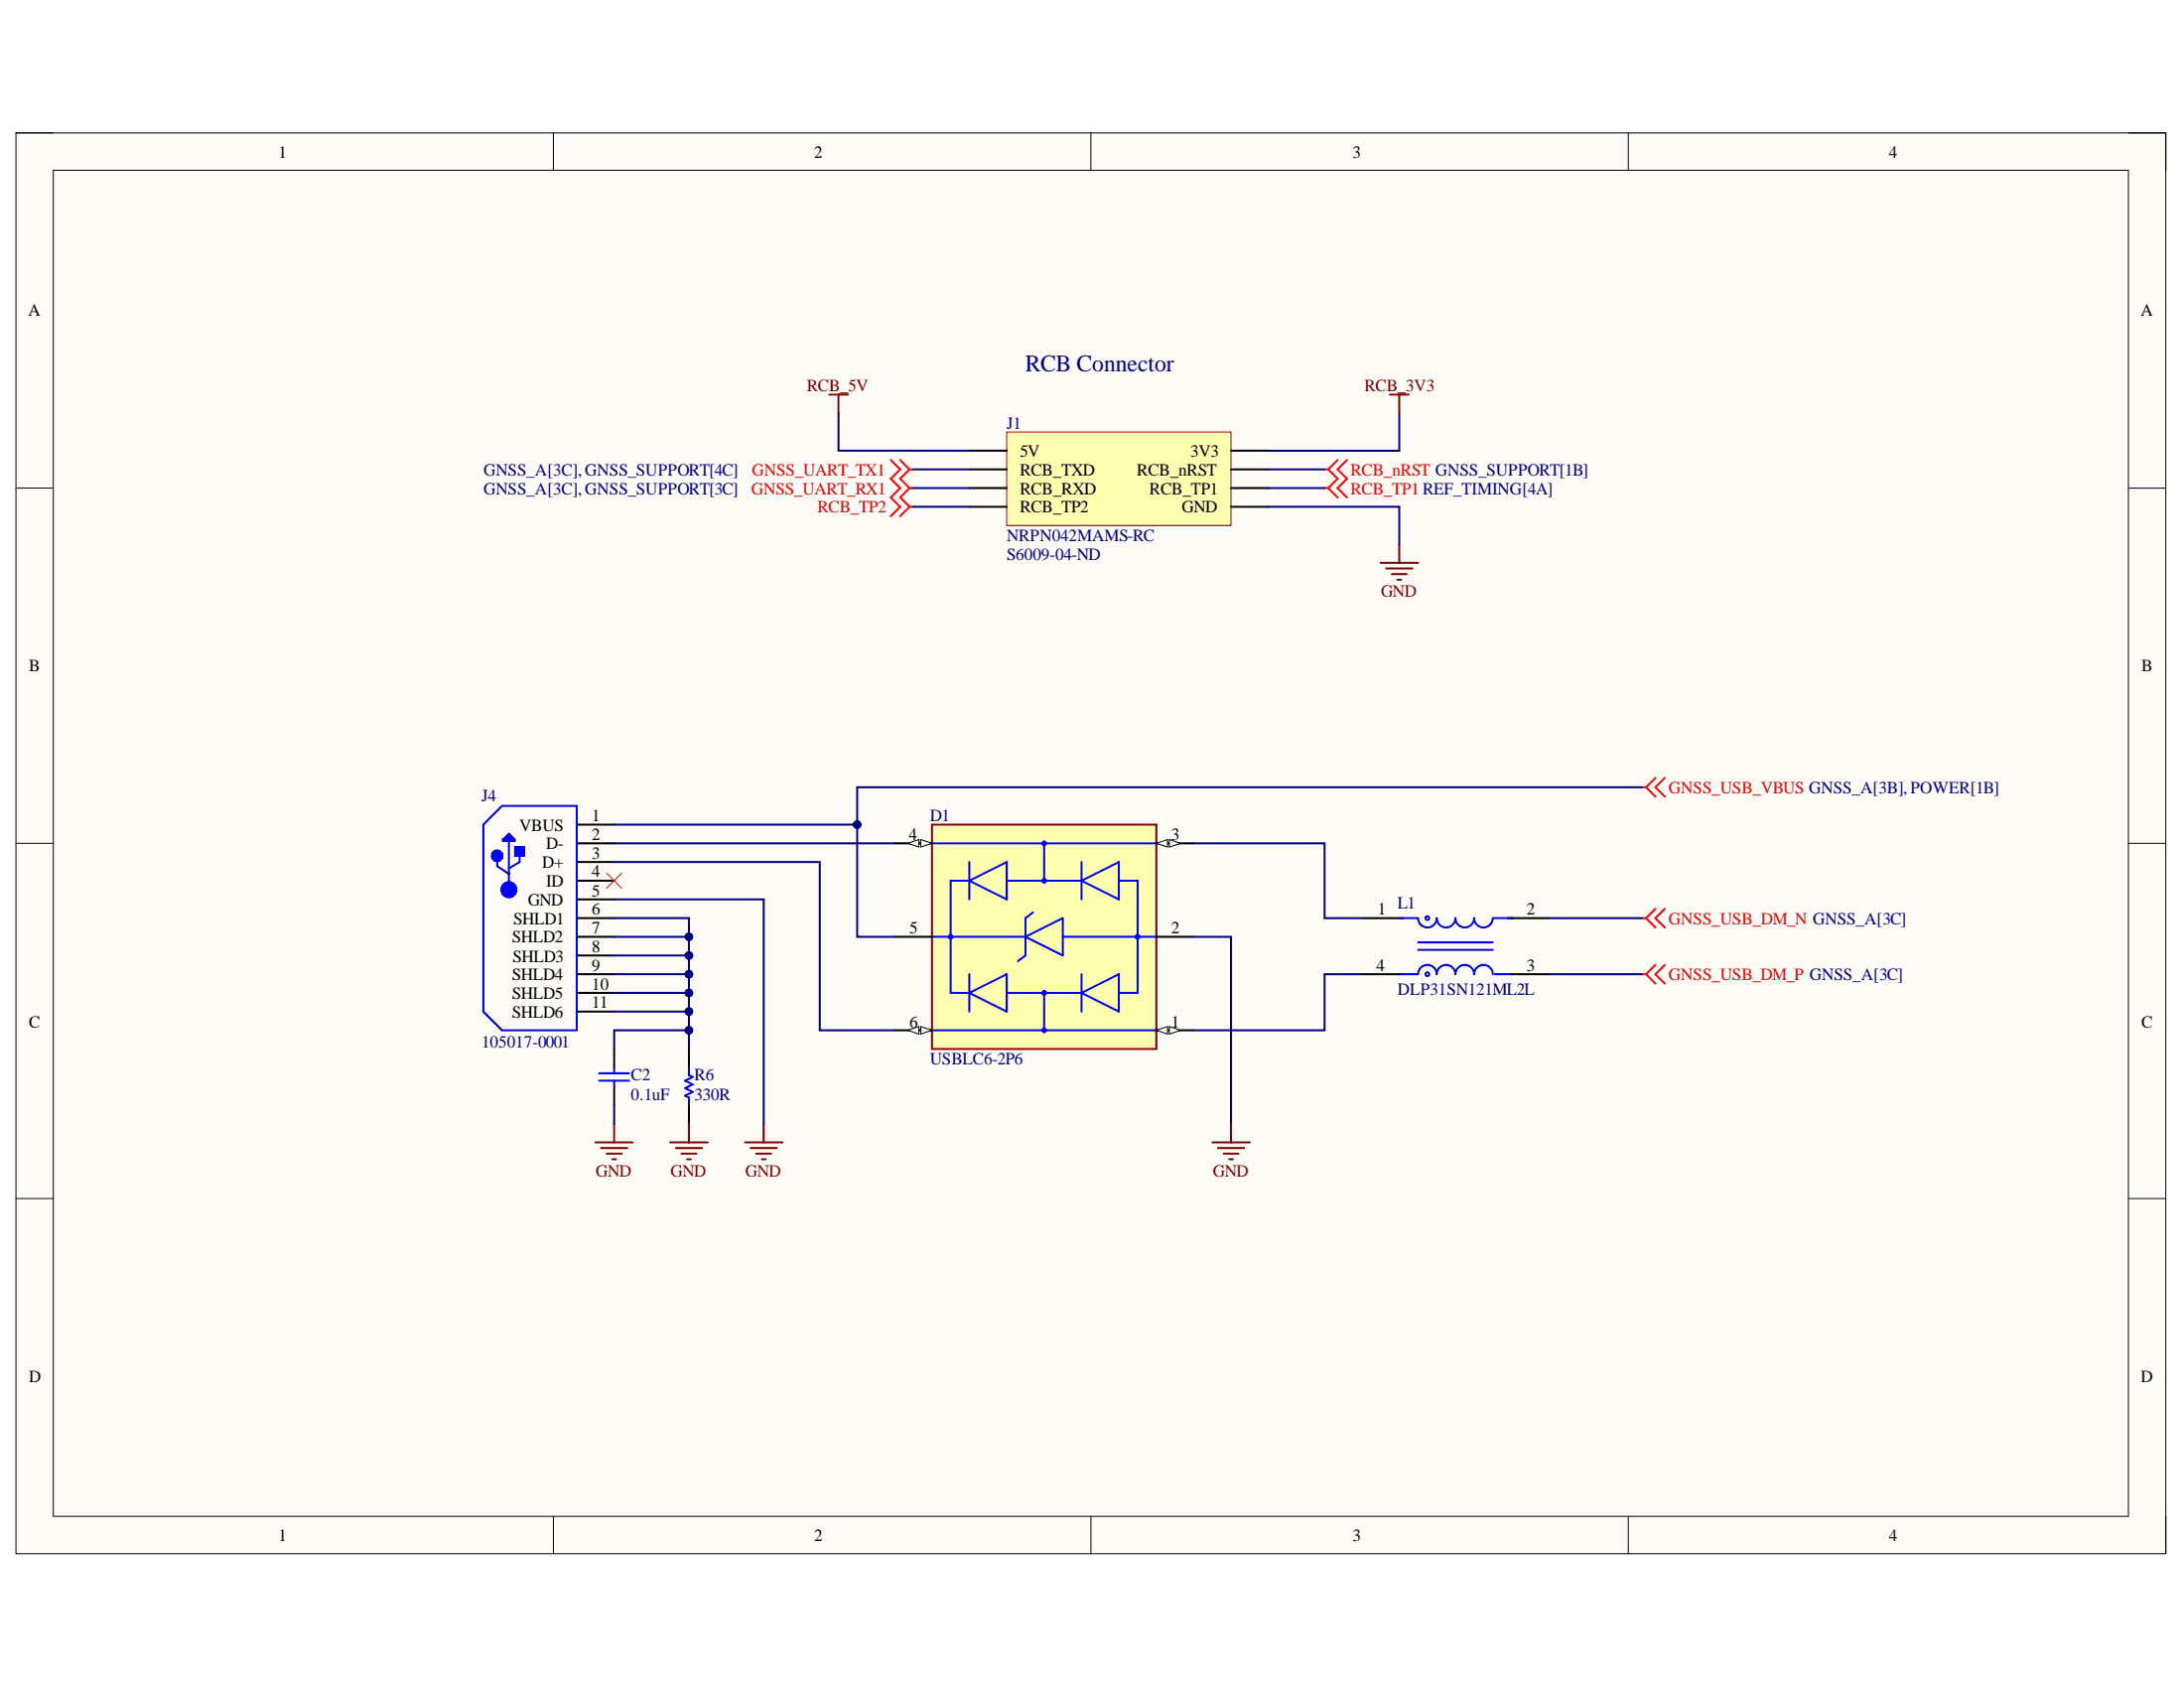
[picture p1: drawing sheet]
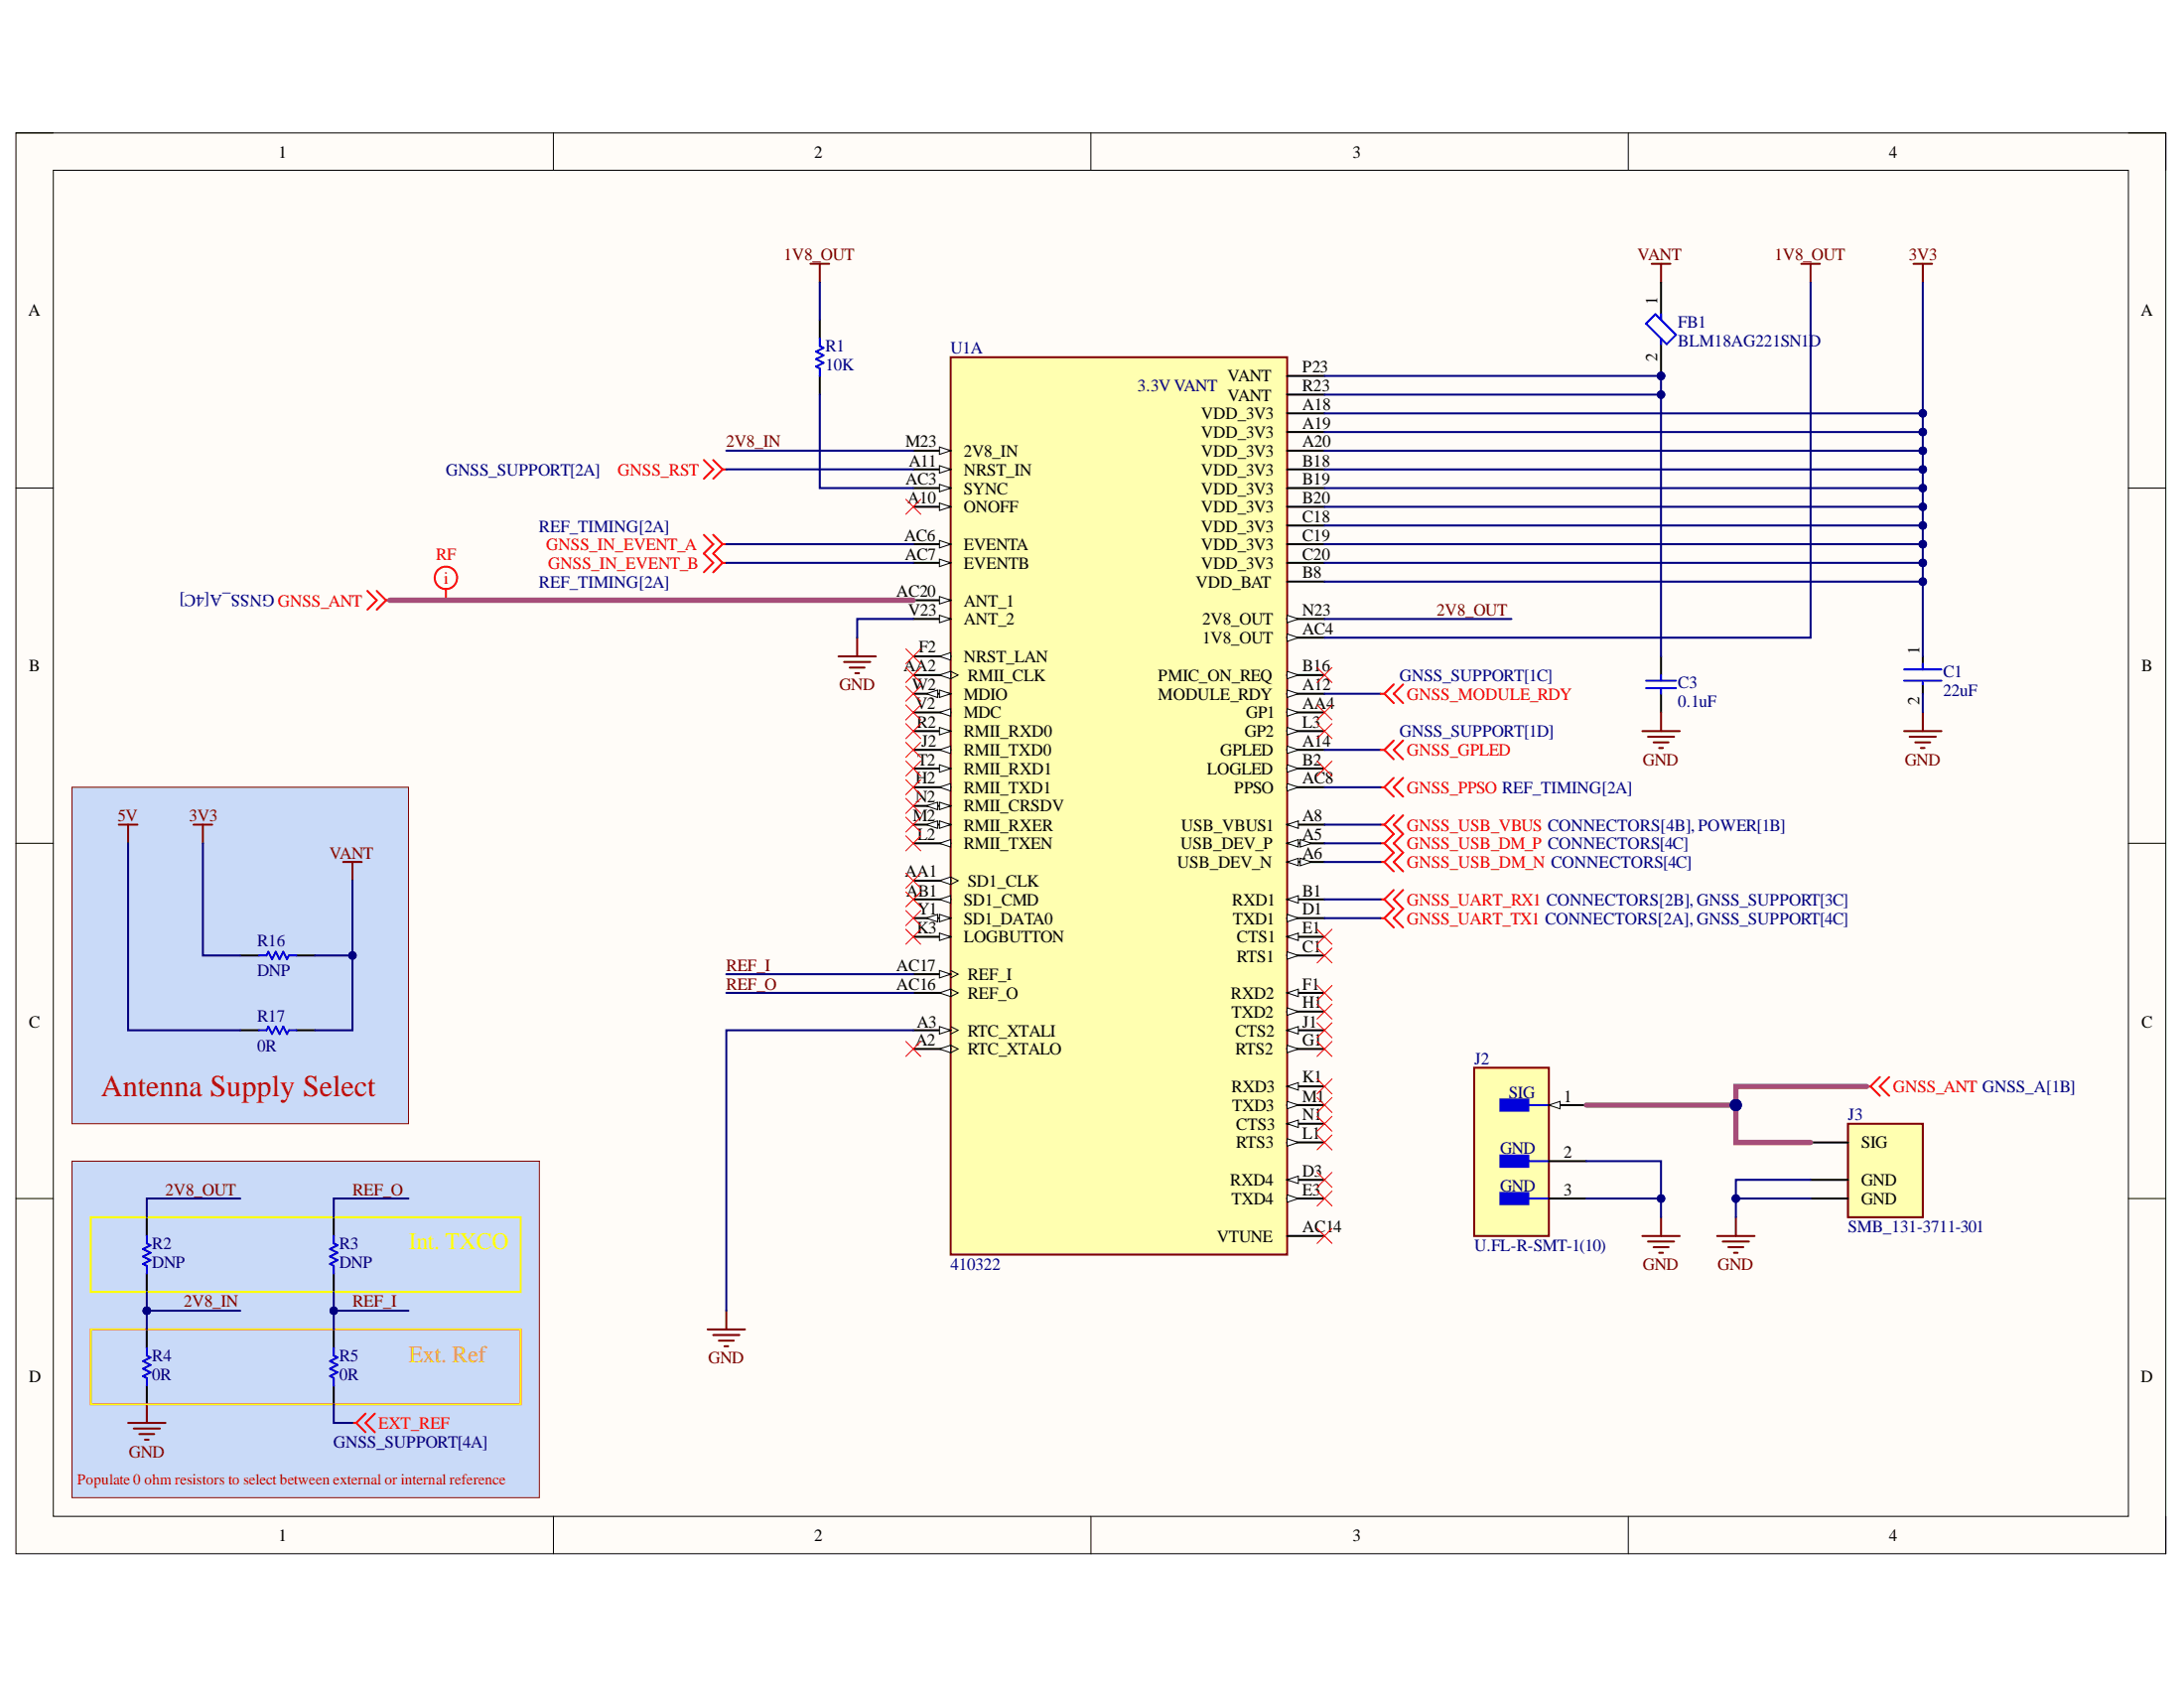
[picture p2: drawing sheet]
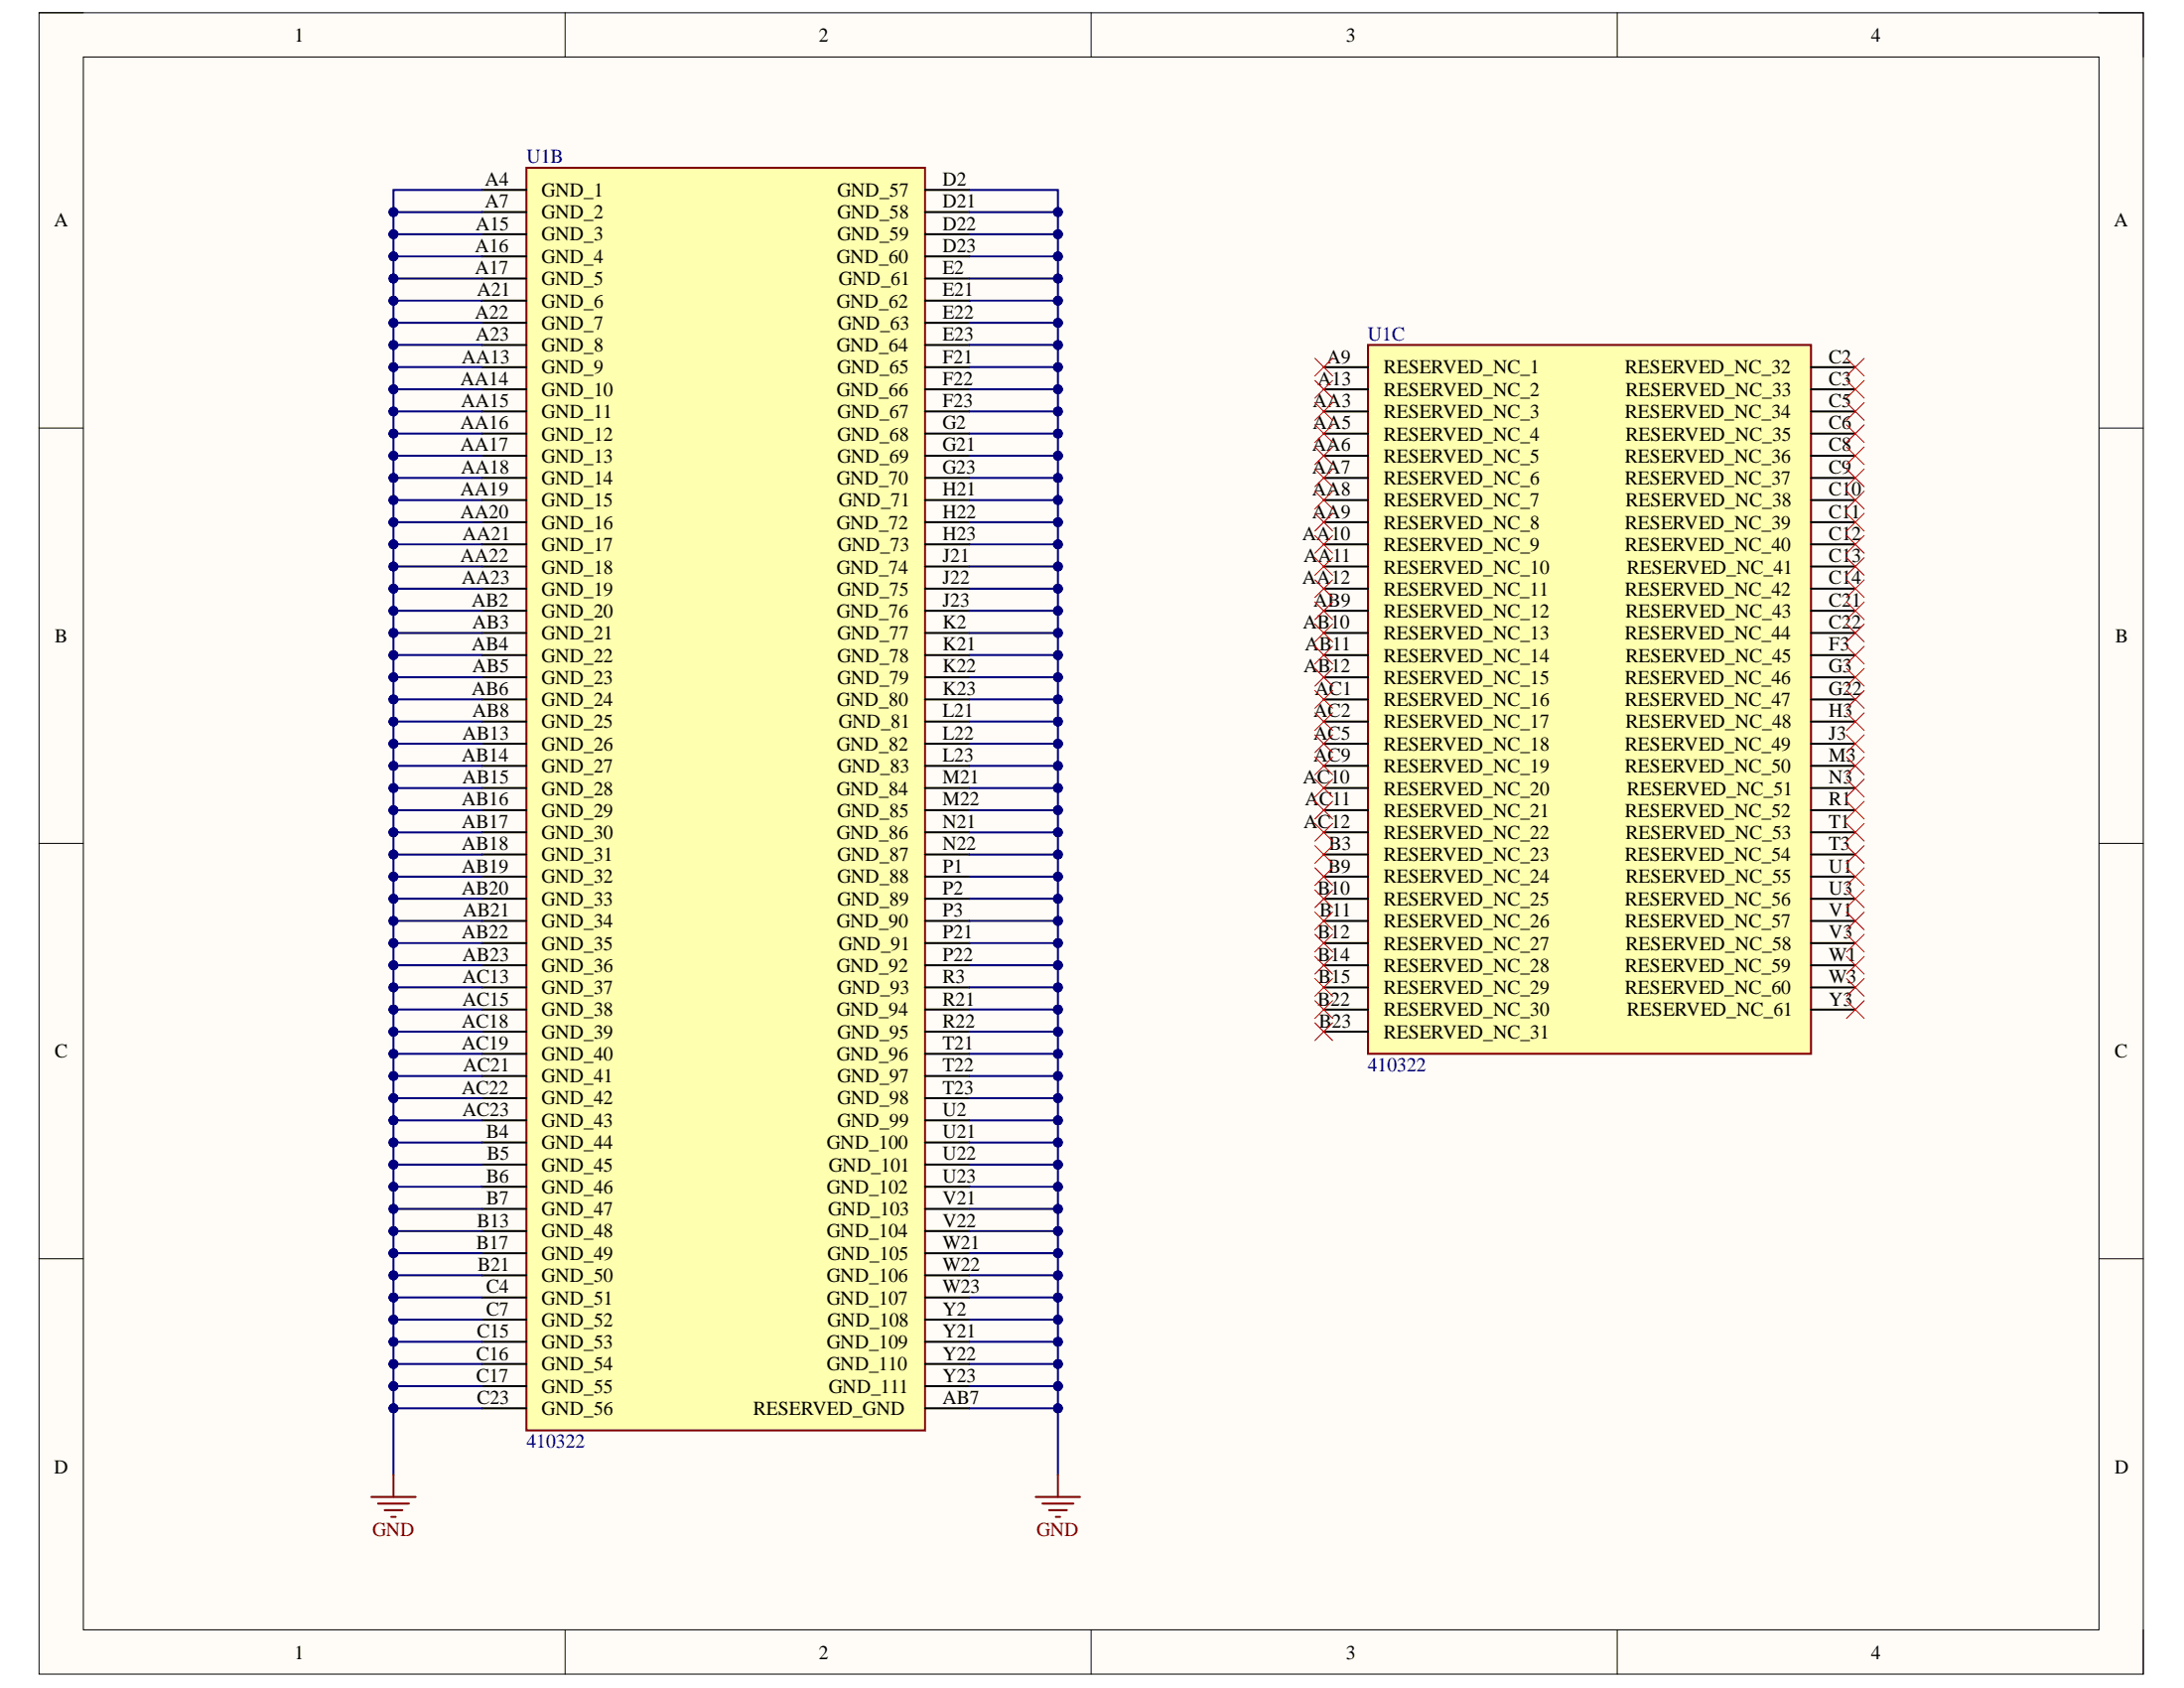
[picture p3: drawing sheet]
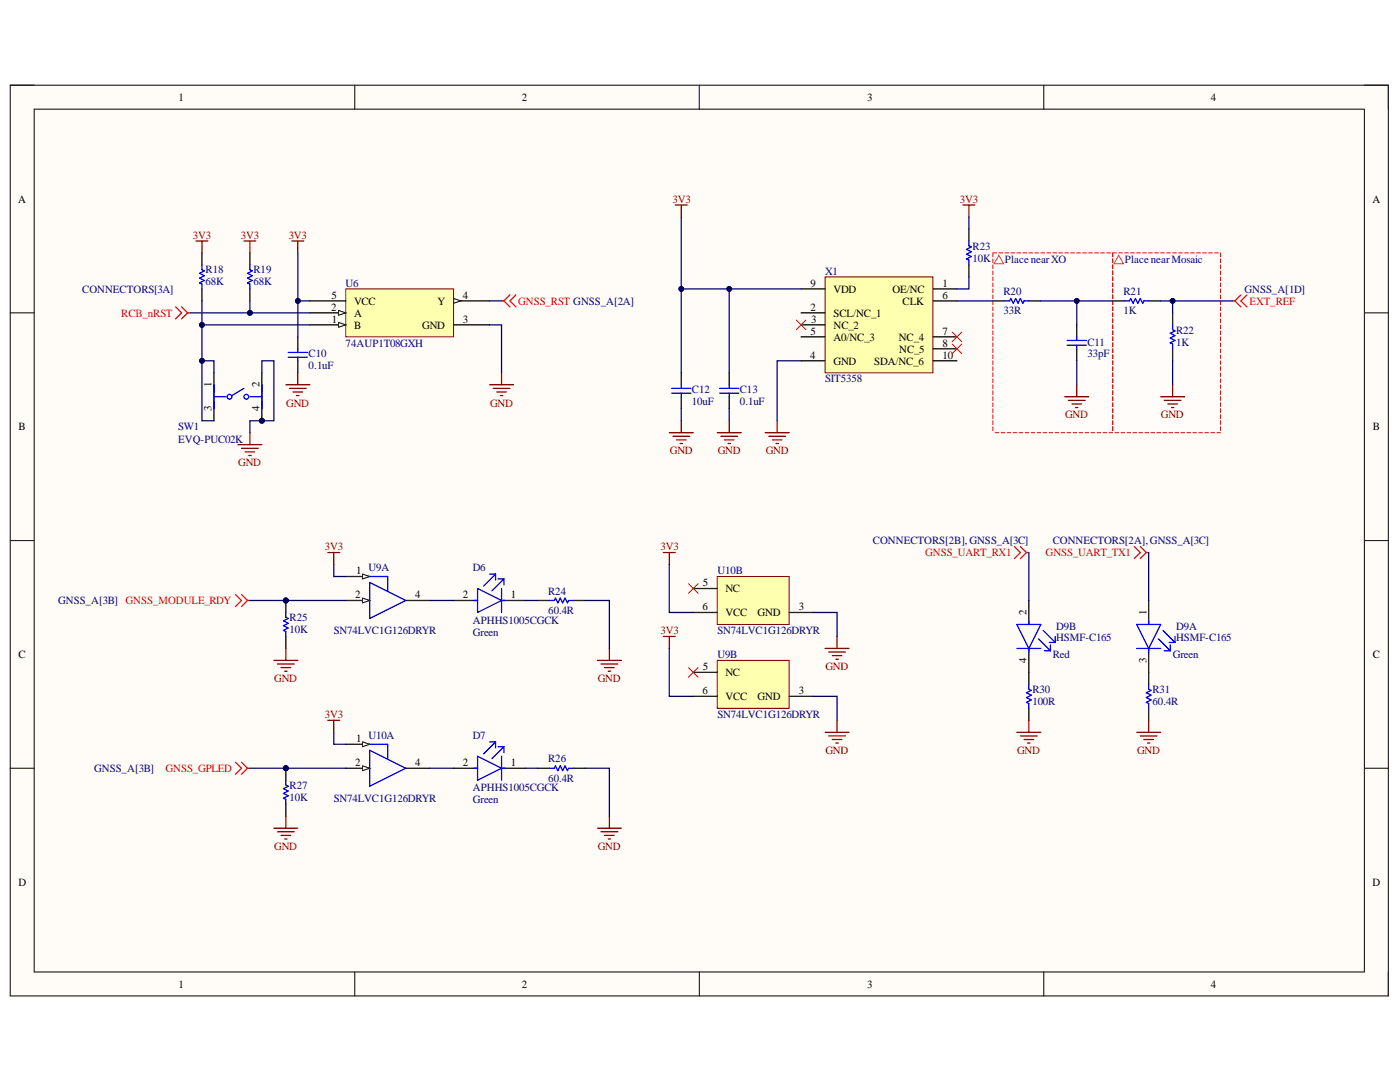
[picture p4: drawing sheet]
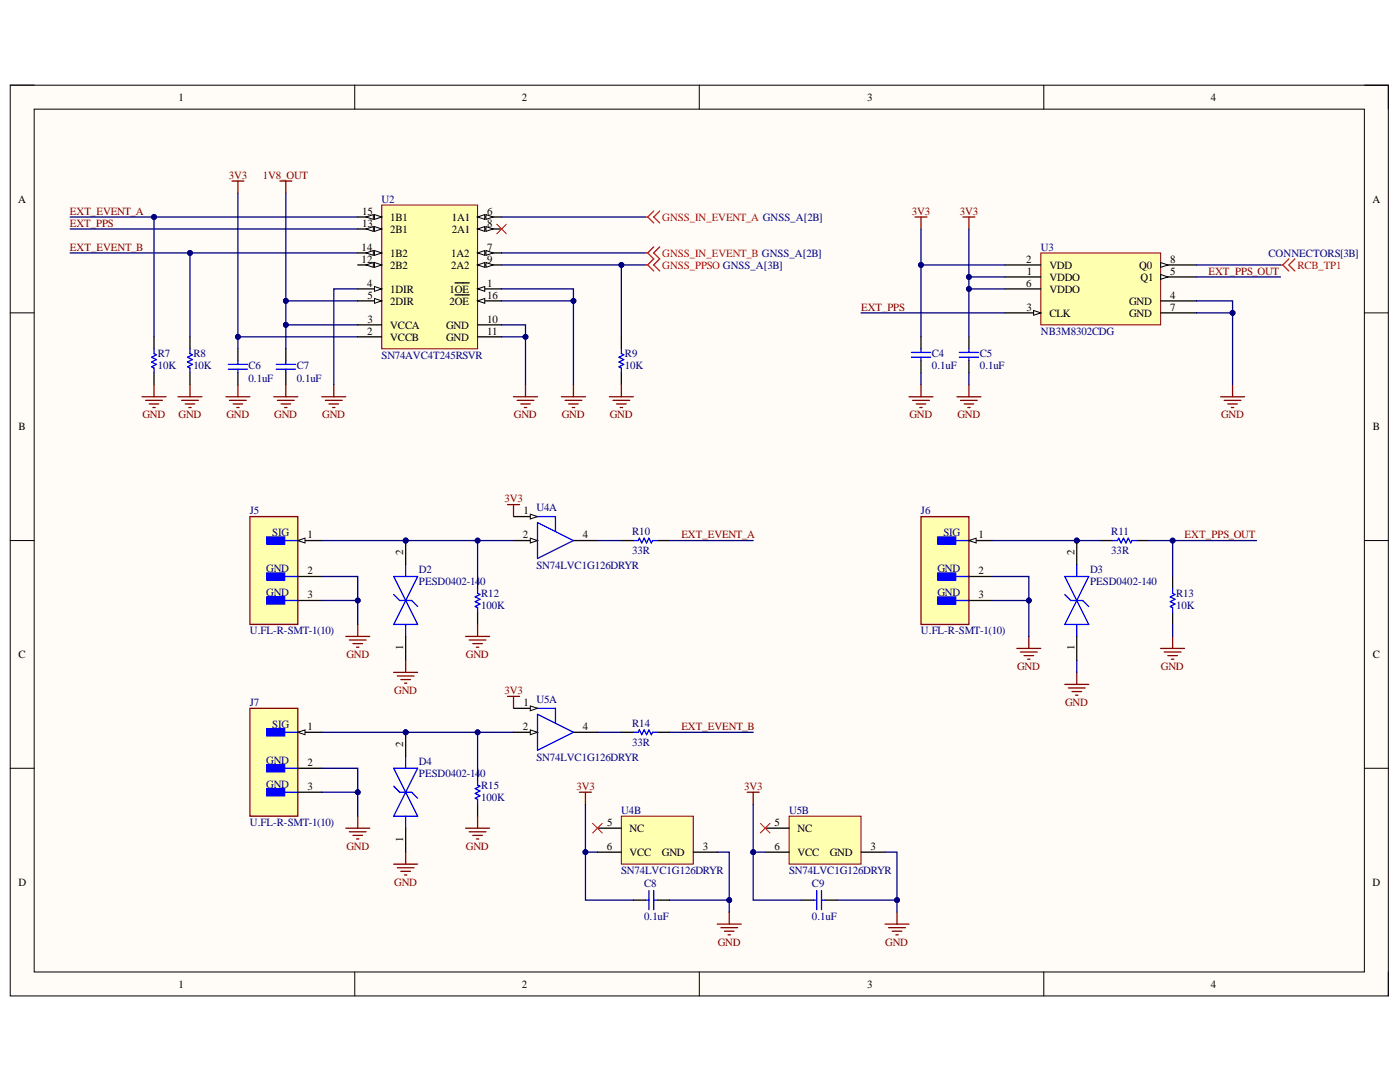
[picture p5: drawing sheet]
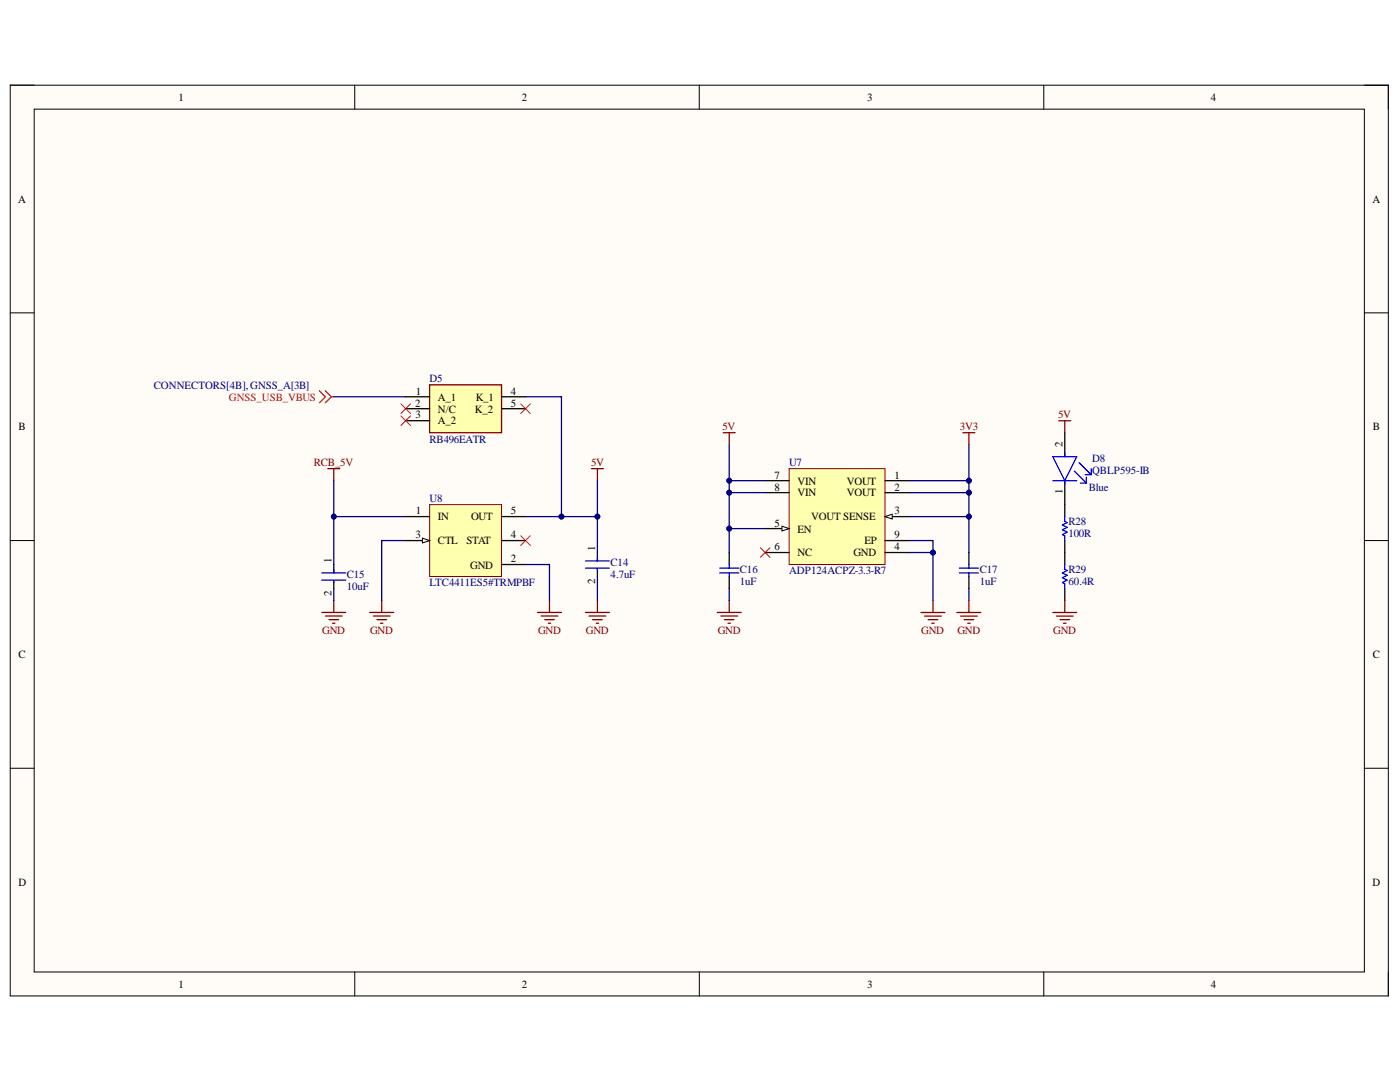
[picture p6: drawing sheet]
# Altium project MosaicT_RCB.PrjPcb
6 sheets, 78 parts. Net scope: global (net labels, ports and power ports of the same name join across sheets).
Board file: MOSAIC_RCB.PcbDoc
Sheets:
  CONNECTORS.SchDoc
  GNSS_A.SchDoc
  GNSS_B.SchDoc
  GNSS_SUPPORT.SchDoc
  REF_TIMING.SchDoc
  POWER.SchDoc

## Sheet CONNECTORS.SchDoc
size A4; SheetNumber: 2; SheetTotal: 7

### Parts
C2  0.1uF  [CAPC1005X56X25LL10T15]
D1  USBLC6-2P6  [FP-SOT-666-MFG]
J1  NRPN042MAMS-RC  Supplier Part Number 1: S6009-04-ND  [NRPN042MAMS-RC]
J4  105017-0001  [USB-MICRO-B_V]
L1  DLP31SN121ML2L  [FP-DLP31SN-MFG]
R6  330R  [RESC1005X40X25ML05T05]

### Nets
GND: C2.1 D1.2(GND) J1.8(GND) J4.5(GND) R6.1
RCB_3V3: J1.2(3V3)
RCB_5V: J1.1(5V)
GNSS_UART_RX1: J1.5(RCB_RXD) ; off-sheet GNSS_UART_RX1
GNSS_UART_TX1: J1.3(RCB_TXD) ; off-sheet GNSS_UART_TX1
GNSS_USB_DM_N: L1.2 ; off-sheet GNSS_USB_DM_N
GNSS_USB_DM_P: L1.3 ; off-sheet GNSS_USB_DM_P
GNSS_USB_VBUS: D1.5(VBUS) J4.1(VBUS) ; off-sheet GNSS_USB_VBUS
RCB_nRST: J1.4(RCB_nRST) ; off-sheet RCB_nRST
RCB_TP1: J1.6(RCB_TP1) ; off-sheet RCB_TP1
RCB_TP2: J1.7(RCB_TP2) ; off-sheet RCB_TP2
NetC2_2: C2.2 J4.6(SHLD1) J4.7(SHLD2) J4.8(SHLD3) J4.9(SHLD4) J4.10(SHLD5) J4.11(SHLD6) R6.2
NetD1_1: D1.1(I/O1) L1.4
NetD1_3: D1.3(I/O2) L1.1
NetD1_4: D1.4(I/O2) J4.2(D-)
NetD1_6: D1.6(I/O1) J4.3(D+)

Not connected (* = marked no-connect by the designer): J4 4(ID)*

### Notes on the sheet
- RCB Connector

## Sheet GNSS_A.SchDoc
size A4; SheetNumber: 3; SheetTotal: 7

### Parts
C1  22uF  [FP-CL10-IPC_B]
C3  0.1uF  [CAPC1005X56X25LL10T15]
FB1  BLM18AG221SN1D  [FP-BLM18-0_15-t0_8-IPC_A]
J2  U.FL-R-SMT-1(10)  [FP-U_FL-R-SMT-1_10-MFG]
J3  SMB_131-3711-301  [SMB_131-3711-301]
R1  10K  [RESC1005X40X25LL05T10]
R2  DNP  [RESC1005X40X25NL05T10]
R3  DNP  [RESC1005X40X25NL05T10]
R4  0R  [RESC1005X40X25NL05T10]
R5  0R  [RESC1005X40X25NL05T10]
R16  DNP  [RESC1005X40X25NL05T10]
R17  0R  [RESC1005X40X25NL05T10]
U1  410322  [LGA239C127P23X23_3100X3100X417N]  (part A of 3)

### Blocks framed on the sheet
Antenna Supply Select: R16 R17
Int. TXCO: R2 R3
Ext. Ref: R4 R5

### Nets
1V8_OUT: R1.2 U1.AC4(1V8_OUT)
3V3: C1.1 R16.1 U1.A18(VDD_3V3) U1.A19(VDD_3V3) U1.A20(VDD_3V3) U1.B8(VDD_BAT) U1.B18(VDD_3V3) U1.B19(VDD_3V3) U1.B20(VDD_3V3) U1.C18(VDD_3V3) U1.C19(VDD_3V3) U1.C20(VDD_3V3)
5V: R17.1
GND: C1.2 C3.1 J2.2(GND) J2.3(GND) J3.2(GND) J3.3(GND) R4.2 U1.A3(RTC_XTALI) U1.V23(ANT_2)
VANT: FB1.1 R16.2 R17.2
2V8_IN: R2.2 R4.1 U1.M23(2V8_IN)
2V8_OUT: R2.1 U1.N23(2V8_OUT)
EXT_REF: R5.2 ; off-sheet EXT_REF
GNSS_ANT: J2.1(SIG) J3.1(SIG) U1.AC20(ANT_1) ; off-sheet GNSS_ANT
GNSS_GPLED: U1.A14(GPLED) ; off-sheet GNSS_GPLED
GNSS_IN_EVENT_A: U1.AC6(EVENTA) ; off-sheet GNSS_IN_EVENT_A
GNSS_IN_EVENT_B: U1.AC7(EVENTB) ; off-sheet GNSS_IN_EVENT_B
GNSS_MODULE_RDY: U1.A12(MODULE_RDY) ; off-sheet GNSS_MODULE_RDY
GNSS_PPSO: U1.AC8(PPSO) ; off-sheet GNSS_PPSO
GNSS_RST: U1.A11(NRST_IN) ; off-sheet GNSS_RST
GNSS_UART_RX1: U1.B1(RXD1) ; off-sheet GNSS_UART_RX1
GNSS_UART_TX1: U1.D1(TXD1) ; off-sheet GNSS_UART_TX1
GNSS_USB_DM_N: U1.A6(USB_DEV_N) ; off-sheet GNSS_USB_DM_N
GNSS_USB_DM_P: U1.A5(USB_DEV_P) ; off-sheet GNSS_USB_DM_P
GNSS_USB_VBUS: U1.A8(USB_VBUS1) ; off-sheet GNSS_USB_VBUS
REF_I: R3.2 R5.1 U1.AC17(REF_I)
REF_O: R3.1 U1.AC16(REF_O)
NetC3_2: C3.2 FB1.2 U1.P23(VANT) U1.R23(VANT)
NetR1_1: R1.1 U1.AC3(SYNC)

Not connected (* = marked no-connect by the designer): U1 A2(RTC_XTALO)* A10(ONOFF)* AA1(SD1_CLK)* AA2(RMII_CLK)* AA4(GP1)* AB1(SD1_CMD)* AC14(VTUNE)* B2(LOGLED)* B16(PMIC_ON_REQ)* C1(RTS1)* D3(RXD4)* E1(CTS1)* E3(TXD4)* F1(RXD2)* F2(NRST_LAN)* G1(RTS2)* H1(TXD2)* H2(RMII_TXD1)* J1(CTS2)* J2(RMII_TXD0)* K1(RXD3)* K3(LOGBUTTON)* L1(RTS3)* L2(RMII_TXEN)* L3(GP2)* M1(TXD3)* M2(RMII_RXER)* N1(CTS3)* N2(RMII_CRSDV)* R2(RMII_RXD0)* T2(RMII_RXD1)* V2(MDC)* W2(MDIO)* Y1(SD1_DATA0)*

### Layout directives
net class RF: GNSS_ANT

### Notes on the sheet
- (near U1) 3.3V VANT
- Populate 0 ohm resistors to select between external or internal reference

## Sheet GNSS_B.SchDoc
size A; SheetNumber: 4; SheetTotal: 7

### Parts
U1  410322  [LGA239C127P23X23_3100X3100X417N]  (parts B,C of 3)

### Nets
GND: U1.A4(GND_1) U1.A7(GND_2) U1.A15(GND_3) U1.A16(GND_4) U1.A17(GND_5) U1.A21(GND_6) U1.A22(GND_7) U1.A23(GND_8) U1.AA13(GND_9) U1.AA14(GND_10) U1.AA15(GND_11) U1.AA16(GND_12) U1.AA17(GND_13) U1.AA18(GND_14) U1.AA19(GND_15) U1.AA20(GND_16) U1.AA21(GND_17) U1.AA22(GND_18) U1.AA23(GND_19) U1.AB2(GND_20) U1.AB3(GND_21) U1.AB4(GND_22) U1.AB5(GND_23) U1.AB6(GND_24) U1.AB7(RESERVED_GND) U1.AB8(GND_25) U1.AB13(GND_26) U1.AB14(GND_27) U1.AB15(GND_28) U1.AB16(GND_29) U1.AB17(GND_30) U1.AB18(GND_31) U1.AB19(GND_32) U1.AB20(GND_33) U1.AB21(GND_34) U1.AB22(GND_35) U1.AB23(GND_36) U1.AC13(GND_37) U1.AC15(GND_38) U1.AC18(GND_39) U1.AC19(GND_40) U1.AC21(GND_41) U1.AC22(GND_42) U1.AC23(GND_43) U1.B4(GND_44) U1.B5(GND_45) U1.B6(GND_46) U1.B7(GND_47) U1.B13(GND_48) U1.B17(GND_49) U1.B21(GND_50) U1.C4(GND_51) U1.C7(GND_52) U1.C15(GND_53) U1.C16(GND_54) U1.C17(GND_55) U1.C23(GND_56) U1.D2(GND_57) U1.D21(GND_58) U1.D22(GND_59) U1.D23(GND_60) U1.E2(GND_61) U1.E21(GND_62) U1.E22(GND_63) U1.E23(GND_64) U1.F21(GND_65) U1.F22(GND_66) U1.F23(GND_67) U1.G2(GND_68) U1.G21(GND_69) U1.G23(GND_70) U1.H21(GND_71) U1.H22(GND_72) U1.H23(GND_73) U1.J21(GND_74) U1.J22(GND_75) U1.J23(GND_76) U1.K2(GND_77) U1.K21(GND_78) U1.K22(GND_79) U1.K23(GND_80) U1.L21(GND_81) U1.L22(GND_82) U1.L23(GND_83) U1.M21(GND_84) U1.M22(GND_85) U1.N21(GND_86) U1.N22(GND_87) U1.P1(GND_88) U1.P2(GND_89) U1.P3(GND_90) U1.P21(GND_91) U1.P22(GND_92) U1.R3(GND_93) U1.R21(GND_94) U1.R22(GND_95) U1.T21(GND_96) U1.T22(GND_97) U1.T23(GND_98) U1.U2(GND_99) U1.U21(GND_100) U1.U22(GND_101) U1.U23(GND_102) U1.V21(GND_103) U1.V22(GND_104) U1.W21(GND_105) U1.W22(GND_106) U1.W23(GND_107) U1.Y2(GND_108) U1.Y21(GND_109) U1.Y22(GND_110) U1.Y23(GND_111)

Not connected (* = marked no-connect by the designer): U1 A9(RESERVED_NC_1)* A13(RESERVED_NC_2)* AA3(RESERVED_NC_3)* AA5(RESERVED_NC_4)* AA6(RESERVED_NC_5)* AA7(RESERVED_NC_6)* AA8(RESERVED_NC_7)* AA9(RESERVED_NC_8)* AA10(RESERVED_NC_9)* AA11(RESERVED_NC_10)* AA12(RESERVED_NC_11)* AB9(RESERVED_NC_12)* AB10(RESERVED_NC_13)* AB11(RESERVED_NC_14)* AB12(RESERVED_NC_15)* AC1(RESERVED_NC_16)* AC2(RESERVED_NC_17)* AC5(RESERVED_NC_18)* AC9(RESERVED_NC_19)* AC10(RESERVED_NC_20)* AC11(RESERVED_NC_21)* AC12(RESERVED_NC_22)* B3(RESERVED_NC_23)* B9(RESERVED_NC_24)* B10(RESERVED_NC_25)* B11(RESERVED_NC_26)* B12(RESERVED_NC_27)* B14(RESERVED_NC_28)* B15(RESERVED_NC_29)* B22(RESERVED_NC_30)* B23(RESERVED_NC_31)* C2(RESERVED_NC_32)* C3(RESERVED_NC_33)* C5(RESERVED_NC_34)* C6(RESERVED_NC_35)* C8(RESERVED_NC_36)* C9(RESERVED_NC_37)* C10(RESERVED_NC_38)* C11(RESERVED_NC_39)* C12(RESERVED_NC_40)* C13(RESERVED_NC_41)* C14(RESERVED_NC_42)* C21(RESERVED_NC_43)* C22(RESERVED_NC_44)* F3(RESERVED_NC_45)* G3(RESERVED_NC_46)* G22(RESERVED_NC_47)* H3(RESERVED_NC_48)* J3(RESERVED_NC_49)* M3(RESERVED_NC_50)* N3(RESERVED_NC_51)* R1(RESERVED_NC_52)* T1(RESERVED_NC_53)* T3(RESERVED_NC_54)* U1(RESERVED_NC_55)* U3(RESERVED_NC_56)* V1(RESERVED_NC_57)* V3(RESERVED_NC_58)* W1(RESERVED_NC_59)* W3(RESERVED_NC_60)* Y3(RESERVED_NC_61)*

## Sheet GNSS_SUPPORT.SchDoc
size A4; SheetNumber: 5; SheetTotal: 7

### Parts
C10  0.1uF  [CAPC1005X56X25LL10T15]
C11  33pF  [CAPC1005X55X25ML05T10]
C12  10uF  [CAPC1005X70X10LL05]
C13  0.1uF  [CAPC1005X56X25LL10T15]
D6  APHHS1005CGCK  Color: Green  [FP-APHHS1005CGCK-MFG]
D7  APHHS1005CGCK  Color: Green  [FP-APHHS1005CGCK-MFG]
D9  HSMF-C165  [FP-HSMF-C165-MFG]  (parts A,B of 2)
R18  68K  [RESC1005X40X25LL10T10]
R19  68K  [RESC1005X40X25LL10T10]
R20  33R  [RESC1005X40X25LL05T10]
R21  1K  [RESC1005X40X25LL05T10]
R22  1K  [RESC1005X40X25LL05T10]
R23  10K  [RESC1005X40X25ML05T10]
R24  60.4R  [RESC1005X40X25ML05T05]
R25  10K  [RESC1005X40X25ML05T10]
R26  60.4R  [RESC1005X40X25ML05T05]
R27  10K  [RESC1005X40X25ML05T10]
R30  100R  [RESC1005X40X25LL05T05]
R31  60.4R  [RESC1005X40X25ML05T05]
SW1  EVQ-PUC02K  [FP-EVQ-PUC02K-MFG]
U6  74AUP1T08GXH  [X2SON5_SOT1226_NEX]
U9  SN74LVC1G126DRYR  [DRY0006A_V]  (parts A,B of 2)
U10  SN74LVC1G126DRYR  [DRY0006A_V]  (parts A,B of 2)
X1  SIT5358  [SIT5358]

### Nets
3V3: C10.2 C12.2 C13.2 R18.2 R19.2 R23.2 U6.5(VCC) U9.1(OE) U9.6(VCC) U10.1(OE) U10.6(VCC) X1.9(VDD)
GND: C10.1 C11.1 C12.1 C13.1 R22.1 R24.1 R25.1 R26.1 R27.1 R30.1 R31.2 SW1.2 SW1.4 U6.3(GND) U9.3(GND) U10.3(GND) X1.4(GND)
EXT_REF: R21.2 R22.2 ; off-sheet EXT_REF
GNSS_GPLED: R27.2 U10.2(A) ; off-sheet GNSS_GPLED
GNSS_MODULE_RDY: R25.2 U9.2(A) ; off-sheet GNSS_MODULE_RDY
GNSS_RST: U6.4(Y) ; off-sheet GNSS_RST
GNSS_UART_RX1: D9.2(RED_A) ; off-sheet GNSS_UART_RX1
GNSS_UART_TX1: D9.1(GREEN_A) ; off-sheet GNSS_UART_TX1
RCB_nRST: R19.1 U6.2(A) ; off-sheet RCB_nRST
NetC11_2: C11.2 R20.2 R21.1
NetD6_1: D6.1(C) R24.2
NetD6_2: D6.2(A) U9.4(Y)
NetD7_1: D7.1(C) R26.2
NetD7_2: D7.2(A) U10.4(Y)
NetD9_3: D9.3(GREEN_C) R31.1
NetD9_4: D9.4(RED_C) R30.2
NetR18_1: R18.1 SW1.1 SW1.3 U6.1(B)
NetR20_1: R20.1 X1.6(CLK)
NetR23_1: R23.1 X1.1(OE/NC)

Not connected (* = marked no-connect by the designer): U9 5(NC)*; U10 5(NC)*; X1 2(SCL/NC_1) 3(NC_2)* 5(A0/NC_3) 7(NC_4)* 8(NC_5)* 10(SDA/NC_6)

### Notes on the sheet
- Place near XO
- (near R21) Place near Mosaic
- Red
- Green

## Sheet REF_TIMING.SchDoc
size A4; SheetNumber: 6; SheetTotal: 7

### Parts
C4  0.1uF  [CAPC1005X56X25LL10T15]
C5  0.1uF  [CAPC1005X56X25LL10T15]
C6  0.1uF  [CAPC1005X56X25LL10T15]
C7  0.1uF  [CAPC1005X56X25LL10T15]
C8  0.1uF  [CAPC1005X56X25LL10T15]
C9  0.1uF  [CAPC1005X56X25LL10T15]
D2  PESD0402-140  [FP-PESD0402-MFG]
D3  PESD0402-140  [FP-PESD0402-MFG]
D4  PESD0402-140  [FP-PESD0402-MFG]
J5  U.FL-R-SMT-1(10)  [FP-U_FL-R-SMT-1_10-MFG]
J6  U.FL-R-SMT-1(10)  [FP-U_FL-R-SMT-1_10-MFG]
J7  U.FL-R-SMT-1(10)  [FP-U_FL-R-SMT-1_10-MFG]
R7  10K  [RESC1005X40X25ML05T10]
R8  10K  [RESC1005X40X25ML05T10]
R9  10K  [RESC1005X40X25ML05T10]
R10  33R  [RESC1005X40X25LL05T10]
R11  33R  [RESC1005X40X25LL05T10]
R12  100K  [RESC1005X40X25NL05T10]
R13  10K  [RESC1005X40X25ML05T10]
R14  33R  [RESC1005X40X25LL05T10]
R15  100K  [RESC1005X40X25NL05T10]
U2  SN74AVC4T245RSVR  [RSV0016A_V]
U3  NB3M8302CDG  [SOIC8_ONS]
U4  SN74LVC1G126DRYR  [DRY0006A_V]  (parts A,B of 2)
U5  SN74LVC1G126DRYR  [DRY0006A_V]  (parts A,B of 2)

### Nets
1V8_OUT: C7.2 U2.3(VCCA) U2.5(2DIR)
3V3: C4.1 C5.1 C6.2 C8.2 C9.2 U2.2(VCCB) U3.1(VDDO) U3.2(VDD) U3.6(VDDO) U4.1(OE) U4.6(VCC) U5.1(OE) U5.6(VCC)
GND: C4.2 C5.2 C6.1 C7.1 C8.1 C9.1 D2.1 D3.1 D4.1 J5.2(GND) J5.3(GND) J6.2(GND) J6.3(GND) J7.2(GND) J7.3(GND) R7.1 R8.1 R9.1 R12.1 R13.1 R15.1 U2.1(1~{OE}) U2.4(1DIR) U2.10(GND) U2.11(GND) U2.16(2~{OE}) U3.4(GND) U3.7(GND) U4.3(GND) U5.3(GND)
EXT_EVENT_A: R7.2 R10.2 U2.15(1B1)
EXT_EVENT_B: R8.2 R14.2 U2.14(1B2)
EXT_PPS: U2.13(2B1) U3.3(CLK)
EXT_PPS_OUT: R11.2 R13.2 U3.5(Q1)
GNSS_IN_EVENT_A: U2.6(1A1) ; off-sheet GNSS_IN_EVENT_A
GNSS_IN_EVENT_B: U2.7(1A2) ; off-sheet GNSS_IN_EVENT_B
GNSS_PPSO: R9.2 U2.9(2A2) ; off-sheet GNSS_PPSO
RCB_TP1: U3.8(Q0) ; off-sheet RCB_TP1
NetD2_2: D2.2 J5.1(SIG) R12.2 U4.2(A)
NetD3_2: D3.2 J6.1(SIG) R11.1
NetD4_2: D4.2 J7.1(SIG) R15.2 U5.2(A)
NetR10_1: R10.1 U4.4(Y)
NetR14_1: R14.1 U5.4(Y)

Not connected (* = marked no-connect by the designer): U2 8(2A1)* 12(2B2); U4 5(NC)*; U5 5(NC)*

## Sheet POWER.SchDoc
size A4; SheetNumber: 7; SheetTotal: 7; SPICEModelCacheBESSMCSR: <root> / <DocumentId>BESSMCSR</DocumentId> / </root>

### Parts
C14  4.7uF  [FP-C1005-050-0_15-MFG]
C15  10uF  [FP-0603-L_1_6_0_2-W_0_8_0-MFG]
C16  1uF  [CAPC1005X55X25ML05T10]
C17  1uF  [CAPC1005X55X25ML05T10]
D5  RB496EATR  [SOT95P280X100-5N]
D8  QBLP595-IB  Color: Blue  [FP-QBLP595-IB-MFG]
R28  100R  [RESC1005X40X25LL05T05]
R29  60.4R  [RESC1005X40X25ML05T05]
U7  ADP124ACPZ-3.3-R7  [ADI-CP-8-8_V]
U8  LTC4411ES5#TRMPBF  [LT-S5-5-TSOT-23_N]

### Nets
3V3: C17.2 U7.1(VOUT) U7.2(VOUT) U7.3(VOUT_SENSE)
5V: C14.1 C16.2 D5.4(K_1) D8.2(A) U7.5(EN) U7.7(VIN) U7.8(VIN) U8.5(OUT)
GND: C14.2 C15.2 C16.1 C17.1 R29.2 U7.4(GND) U7.9(EP) U8.2(GND) U8.3(CTL)
RCB_5V: C15.1 U8.1(IN)
GNSS_USB_VBUS: D5.1(A_1) ; off-sheet GNSS_USB_VBUS
NetD8_1: D8.1(C) R28.2
NetR28_1: R28.1 R29.1

Not connected (* = marked no-connect by the designer): D5 2(N/C)* 3(A_2)* 5(K_2)*; U7 6(NC)*; U8 4(STAT)*

## Nets that join several sheets
1V8_OUT: GNSS_A (R1.2 U1.AC4), REF_TIMING (C7.2 U2.3 U2.5)
3V3: GNSS_A (12 pins), GNSS_SUPPORT (12 pins), REF_TIMING (13 pins), POWER (C17.2 U7.1 U7.2 U7.3)
5V: GNSS_A (R17.1), POWER (8 pins)
GND: CONNECTORS (5 pins), GNSS_A (9 pins), GNSS_B (112 pins), GNSS_SUPPORT (17 pins), REF_TIMING (30 pins), POWER (9 pins)
RCB_5V: CONNECTORS (J1.1), POWER (C15.1 U8.1)
EXT_REF: GNSS_A (R5.2), GNSS_SUPPORT (R21.2 R22.2)
GNSS_GPLED: GNSS_A (U1.A14), GNSS_SUPPORT (R27.2 U10.2)
GNSS_IN_EVENT_A: GNSS_A (U1.AC6), REF_TIMING (U2.6)
GNSS_IN_EVENT_B: GNSS_A (U1.AC7), REF_TIMING (U2.7)
GNSS_MODULE_RDY: GNSS_A (U1.A12), GNSS_SUPPORT (R25.2 U9.2)
GNSS_PPSO: GNSS_A (U1.AC8), REF_TIMING (R9.2 U2.9)
GNSS_RST: GNSS_A (U1.A11), GNSS_SUPPORT (U6.4)
GNSS_UART_RX1: CONNECTORS (J1.5), GNSS_A (U1.B1), GNSS_SUPPORT (D9.2)
GNSS_UART_TX1: CONNECTORS (J1.3), GNSS_A (U1.D1), GNSS_SUPPORT (D9.1)
GNSS_USB_DM_N: CONNECTORS (L1.2), GNSS_A (U1.A6)
GNSS_USB_DM_P: CONNECTORS (L1.3), GNSS_A (U1.A5)
GNSS_USB_VBUS: CONNECTORS (D1.5 J4.1), GNSS_A (U1.A8), POWER (D5.1)
RCB_nRST: CONNECTORS (J1.4), GNSS_SUPPORT (R19.1 U6.2)
RCB_TP1: CONNECTORS (J1.6), REF_TIMING (U3.8)
